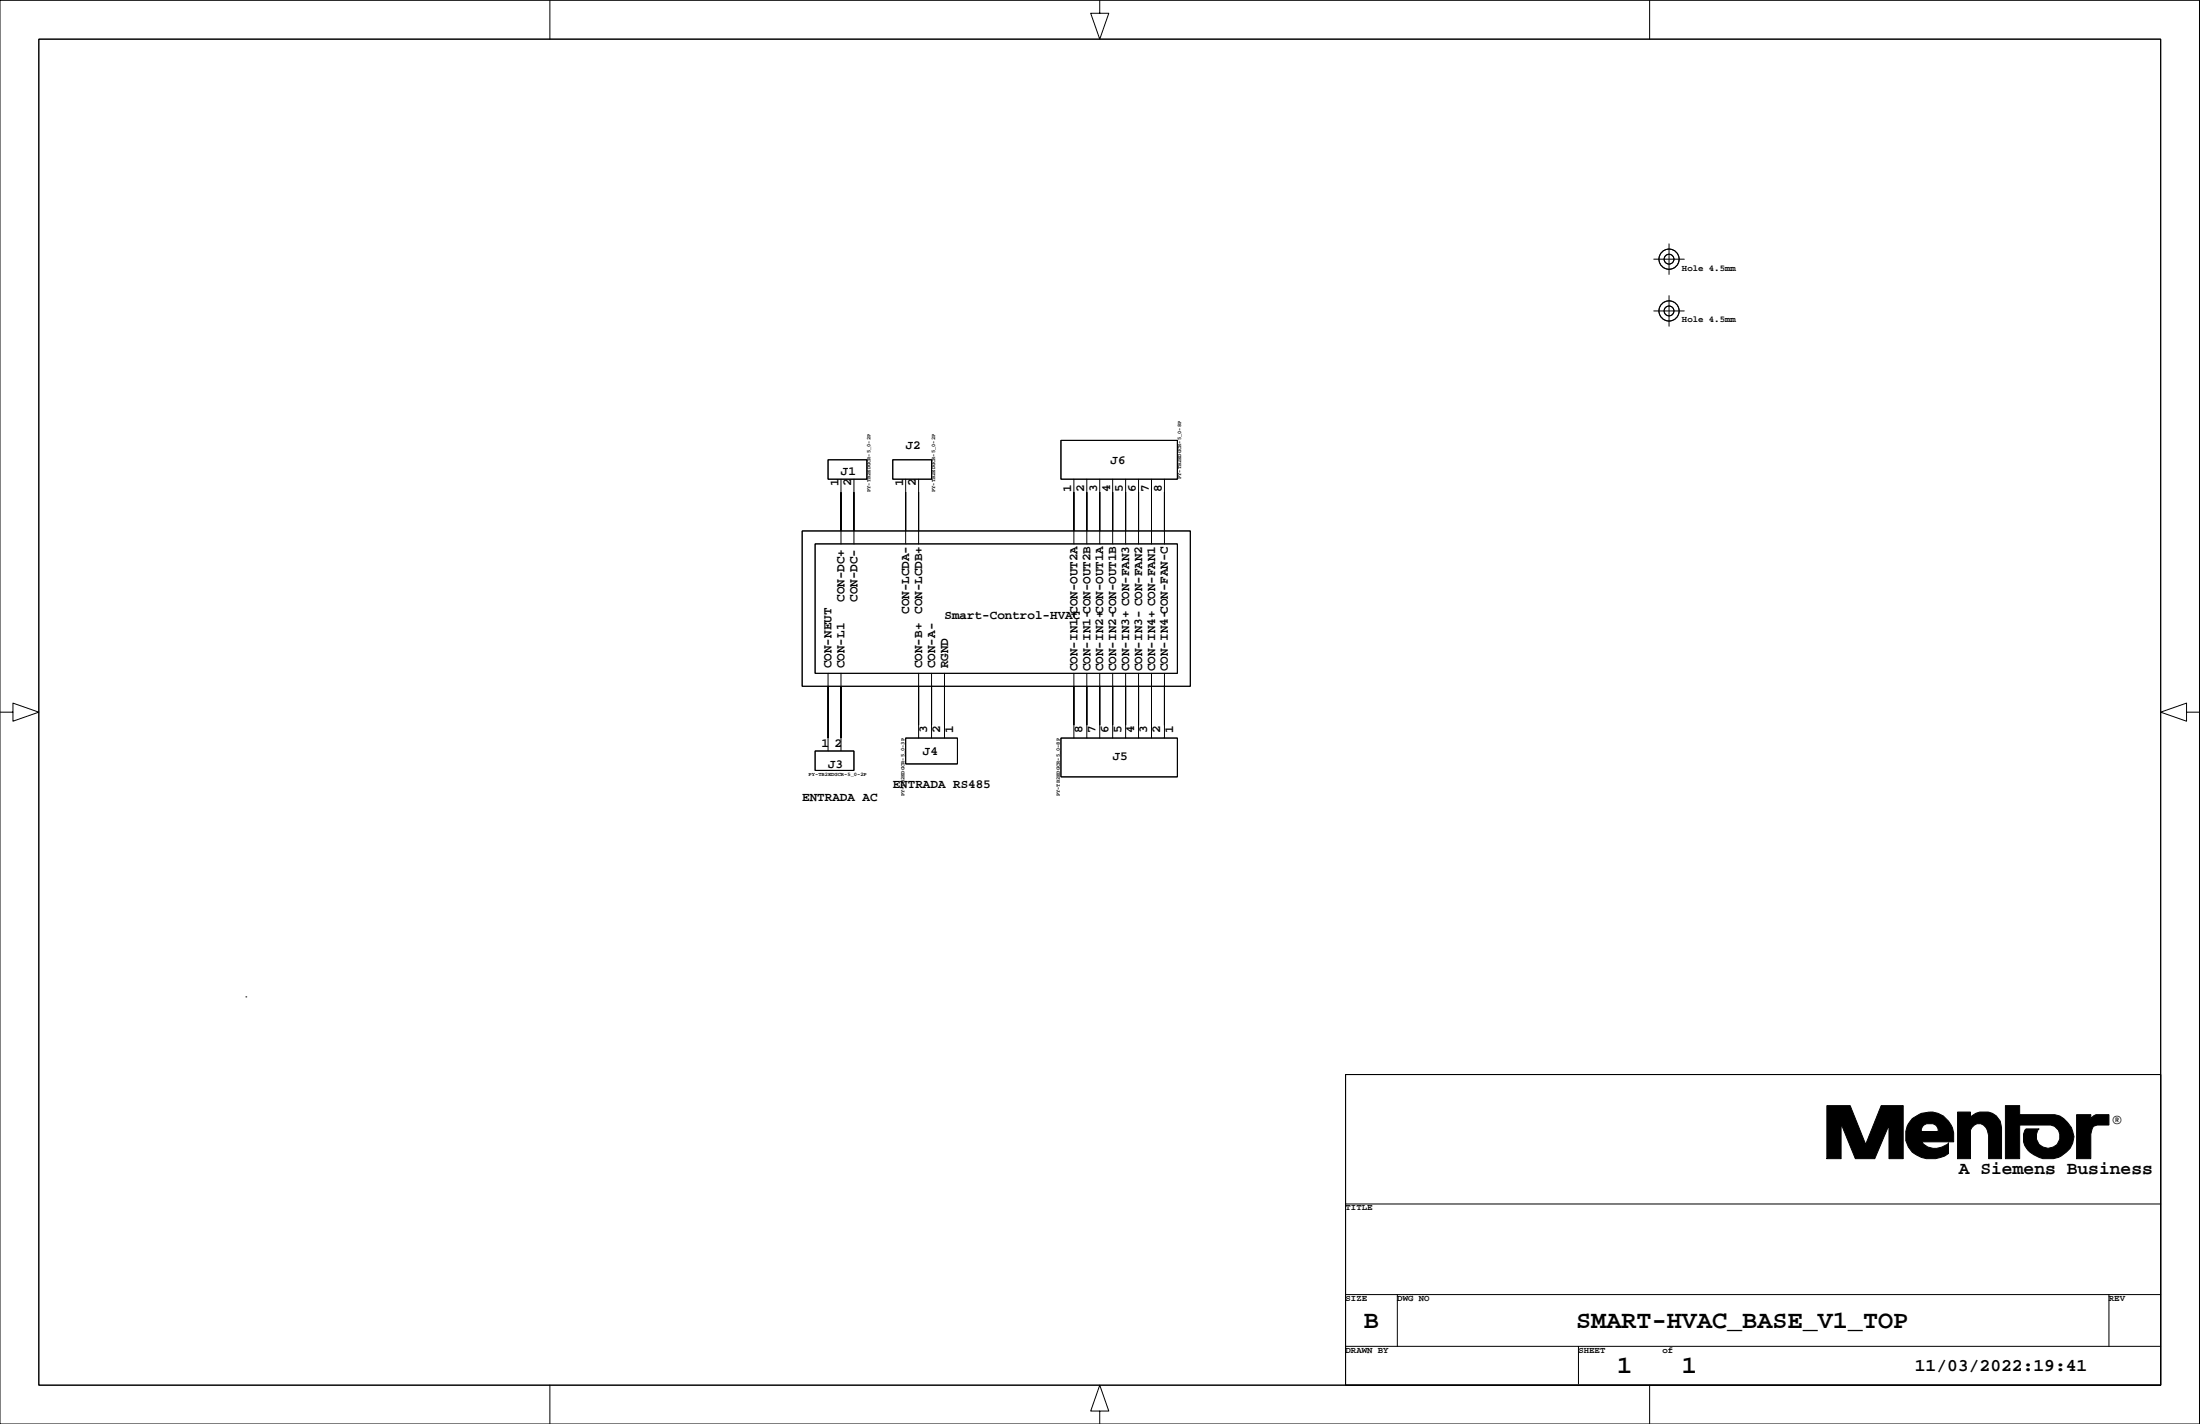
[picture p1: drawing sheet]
<svg xmlns="http://www.w3.org/2000/svg" width="432mm" height="279mm" viewBox="0 0 432 279" stroke-linecap="round" stroke-linejoin="round" font-family="sans-serif">
<g fill="none" stroke="#000" stroke-width=".2">
<path d="M215.9 0v2.6h1.7l-1.7 5.1-1.8-5.1h1.8M0 .1h431.7v279.3h-431.7zM7.6 7.7h416.5v264.1h-416.5zM107.9 .1v7.6M323.8 .1v7.6M324.6 50.9h6M327.6 47.9v5.9M327.6 58v6M324.6 61h6M162.5 90.2h7.6v3.8h-7.6zM165.1 94v12.7M167.6 94v12.7"/>
<path d="M175.2 90.2h7.6v3.8h-7.6zM177.8 94v12.7M180.3 94v12.7M208.2 86.4h22.9v7.6h-22.9zM210.8 94v12.7M213.3 94v12.7M215.9 94v12.7M218.4 94v12.7M220.9 94v12.7M223.5 94v12.7M226 94v12.7M228.5 94v12.7"/>
<path d="M157.4 104.2h76.2v30.5h-76.2zM160 106.7h71.1v25.4h-71.1zM0 139.7h2.5v-1.7l5.1 1.7-5.1 1.8v-1.8M162.5 132.1v15.2M165.1 132.1v15.2M180.3 132.1v12.7M182.8 132.1v12.7M185.4 132.1v12.7M210.8 132.1v12.7M213.3 132.1v12.7M215.9 132.1v12.7M218.4 132.1v12.7"/>
<path d="M220.9 132.1v12.7M223.5 132.1v12.7M226 132.1v12.7M228.5 132.1v12.7M429.2 139.7v-1.7l-5.1 1.7 5.1 1.8v-1.8h2.6M160 147.3h7.6v3.9h-7.6zM177.8 144.8h10.1v5.1h-10.1zM208.2 144.8h22.9v7.6h-22.9zM48.2 195.6h.1M264.1 210.8h160v61h-160zM264.1 236.2h160M264.1 254h160"/>
<path d="M274.3 254v10.2M413.9 254v10.2M107.9 271.8v7.6M215.9 276.9h1.7l-1.7-5.1-1.8 5.1h1.8v2.5M264.1 264.2h160M309.8 264.2v7.3M323.8 271.8v7.6"/>
<circle cx="327.6" cy="50.9" r="1.98"/>
<circle cx="327.6" cy="50.9" r=".96"/>
<circle cx="327.6" cy="61" r=".96"/>
<circle cx="327.6" cy="61" r="1.98"/>
</g>
<g fill="#000" stroke="#000" stroke-width=".2">
<path d="M165.1 96.6v7.6z" fill-rule="evenodd"/>
<path d="M167.6 96.6v7.6z" fill-rule="evenodd"/>
<path d="M177.8 96.6v7.6z" fill-rule="evenodd"/>
<path d="M180.3 96.6v7.6z" fill-rule="evenodd"/>
<path d="M210.8 96.6v7.6z" fill-rule="evenodd"/>
<path d="M213.3 96.6v7.6z" fill-rule="evenodd"/>
<path d="M215.9 96.6v7.6z" fill-rule="evenodd"/>
<path d="M218.4 96.6v7.6z" fill-rule="evenodd"/>
<path d="M220.9 96.6v7.6z" fill-rule="evenodd"/>
<path d="M223.5 96.6v7.6z" fill-rule="evenodd"/>
<path d="M226 96.6v7.6z" fill-rule="evenodd"/>
<path d="M228.5 96.6v7.6z" fill-rule="evenodd"/>
<path d="M162.5 134.7v10.1z" fill-rule="evenodd"/>
<path d="M165.1 134.7v10.1z" fill-rule="evenodd"/>
<path d="M180.3 134.7v7.6z" fill-rule="evenodd"/>
<path d="M182.8 134.7v7.6z" fill-rule="evenodd"/>
<path d="M185.4 134.7v7.6z" fill-rule="evenodd"/>
<path d="M210.8 134.7v7.6z" fill-rule="evenodd"/>
<path d="M213.3 134.7v7.6z" fill-rule="evenodd"/>
<path d="M215.9 134.7v7.6z" fill-rule="evenodd"/>
<path d="M218.4 134.7v7.6z" fill-rule="evenodd"/>
<path d="M220.9 134.7v7.6z" fill-rule="evenodd"/>
<path d="M223.5 134.7v7.6z" fill-rule="evenodd"/>
<path d="M226 134.7v7.6z" fill-rule="evenodd"/>
<path d="M228.5 134.7v7.6z" fill-rule="evenodd"/>
<path d="M358.6 216.9h4.5l3.1 7.6 3-7.6h4.3v10.4h-2.7v-6.6l-2.8 6.6h-3.8l-2.8-6.8v6.8h-2.8z" fill-rule="evenodd"/>
<path d="M375.3 219.5a4.9 4.9 0 0 1 7.9 1.7l.3 1.1v1.7h-6.4v-2h3.3a1.36 1.36 0 0 0-1-1.5h-1.3l-.7 .5-.3 .5v2.5a3.7 3.7 0 0 0 5.3 .3v2a5.9 5.9 0 0 1-7.1-.2 4.8 4.8 0 0 1 0-6.6z" fill-rule="evenodd"/>
<path d="M384.2 218.2h2.6v1a3.7 3.7 0 0 1 5.8 .8l.2 1.2v6.1h-2.5v-4.5a2.16 2.16 0 0 0-2.3-2.3 2.34 2.34 0 0 0-1.2 1.3v5.5h-2.6z" fill-rule="evenodd"/>
<path d="M393.6 216.9h2.8v1.8h6.9a4.6 4.6 0 0 1 3.5 3.3 3.7 3.7 0 0 1-1.3 4.1 5.3 5.3 0 0 1-8.1-1.3 3 3 0 0 1 .3-3.3h2.5a2.31 2.31 0 0 0 .6 3.5 2.31 2.31 0 0 0 3.3-1.1 2.31 2.31 0 0 0-1.6-3.2h-6.1v6.6h-2.8z" fill-rule="evenodd"/>
<path d="M407.6 218.7h2.8v.8l.5-.5 .5-.3h2.5v2h-2.3l-.7 .3-.3 .5-.2 1v4.8h-2.8z" fill-rule="evenodd"/>
</g>
<g font-size="4.9">
<text x="267.7" y="260.5">B</text>
<text x="309.4" y="260.5">SMART-HVAC_BASE_V1_TOP</text>
<text x="317.4" y="269.4">1</text>
<text x="330.1" y="269.4">1</text>
</g>
<g font-size="3.5">
<text x="384.5" y="230.3">A Siemens Business</text>
<text x="375.8" y="269">11/03/2022:19:41</text>
</g>
<text font-size="2.8" x="414.7" y="220.5">®</text>
<g font-size="2.5">
<text x="177.8" y="88.1">J2</text>
<text x="164.5" y="95.3" transform="rotate(-90 164.5 95.3)">1</text>
<text x="165.1" y="93.2">J1</text>
<text x="167.1" y="95.3" transform="rotate(-90 167.1 95.3)">2</text>
<text x="177.2" y="95.3" transform="rotate(-90 177.2 95.3)">1</text>
<text x="179.8" y="95.3" transform="rotate(-90 179.8 95.3)">2</text>
<text x="218" y="91">J6</text>
<text x="210.3" y="96.6" transform="rotate(-90 210.3 96.6)">1</text>
<text x="212.8" y="96.6" transform="rotate(-90 212.8 96.6)">2</text>
<text x="215.3" y="96.6" transform="rotate(-90 215.3 96.6)">3</text>
<text x="217.9" y="96.6" transform="rotate(-90 217.9 96.6)">4</text>
<text x="220.4" y="96.6" transform="rotate(-90 220.4 96.6)">5</text>
<text x="223" y="96.6" transform="rotate(-90 223 96.6)">6</text>
<text x="225.5" y="96.6" transform="rotate(-90 225.5 96.6)">7</text>
<text x="228" y="96.6" transform="rotate(-90 228 96.6)">8</text>
<text x="165.8" y="118.1" transform="rotate(-90 165.8 118.1)">CON-DC+</text>
<text x="168.3" y="118.1" transform="rotate(-90 168.3 118.1)">CON-DC-</text>
<text x="178.5" y="120.5" transform="rotate(-90 178.5 120.5)">CON-LCDA-</text>
<text x="181" y="120.5" transform="rotate(-90 181 120.5)">CON-LCDB+</text>
<text x="185.4" y="121.5">Smart-Control-HVAC</text>
<text x="163.2" y="131.1" transform="rotate(-90 163.2 131.1)">CON-NEUT</text>
<text x="165.8" y="131.1" transform="rotate(-90 165.8 131.1)">CON-L1</text>
<text x="181" y="131.1" transform="rotate(-90 181 131.1)">CON-B+</text>
<text x="183.5" y="131.1" transform="rotate(-90 183.5 131.1)">CON-A-</text>
<text x="186.1" y="131.1" transform="rotate(-90 186.1 131.1)">RGND</text>
<text x="211.5" y="131.7" transform="rotate(-90 211.5 131.7)">CON-IN1+CON-OUT2A</text>
<text x="214" y="131.7" transform="rotate(-90 214 131.7)">CON-IN1-CON-OUT2B</text>
<text x="216.5" y="131.7" transform="rotate(-90 216.5 131.7)">CON-IN2+CON-OUT1A</text>
<text x="219.1" y="131.7" transform="rotate(-90 219.1 131.7)">CON-IN2-CON-OUT1B</text>
<text x="221.6" y="131.7" transform="rotate(-90 221.6 131.7)">CON-IN3+ CON-FAN3</text>
<text x="224.2" y="131.7" transform="rotate(-90 224.2 131.7)">CON-IN3- CON-FAN2</text>
<text x="226.7" y="131.7" transform="rotate(-90 226.7 131.7)">CON-IN4+ CON-FAN1</text>
<text x="229.2" y="131.7" transform="rotate(-90 229.2 131.7)">CON-IN4-CON-FAN-C</text>
<text x="182" y="143.8" transform="rotate(-90 182 143.8)">3</text>
<text x="184.5" y="143.8" transform="rotate(-90 184.5 143.8)">2</text>
<text x="187.1" y="143.8" transform="rotate(-90 187.1 143.8)">1</text>
<text x="212.5" y="143.8" transform="rotate(-90 212.5 143.8)">8</text>
<text x="215" y="143.8" transform="rotate(-90 215 143.8)">7</text>
<text x="217.6" y="143.8" transform="rotate(-90 217.6 143.8)">6</text>
<text x="220.1" y="143.8" transform="rotate(-90 220.1 143.8)">5</text>
<text x="222.6" y="143.8" transform="rotate(-90 222.6 143.8)">4</text>
<text x="225.2" y="143.8" transform="rotate(-90 225.2 143.8)">3</text>
<text x="227.7" y="143.8" transform="rotate(-90 227.7 143.8)">2</text>
<text x="230.3" y="143.8" transform="rotate(-90 230.3 143.8)">1</text>
<text x="161.3" y="146.5">1</text>
<text x="163.8" y="146.5">2</text>
<text x="181.1" y="148.2">J4</text>
<text x="218.4" y="149.1">J5</text>
<text x="162.5" y="150.7">J3</text>
<text x="175.2" y="154.5">ENTRADA RS485</text>
<text x="157.4" y="157.1">ENTRADA AC</text>
</g>
<g font-size="1.8">
<text x="330.1" y="53.1">Hole 4.5mm</text>
<text x="330.1" y="63.2">Hole 4.5mm</text>
<text x="264.1" y="237.5">TITLE</text>
<text x="264.1" y="255.2">SIZE</text>
<text x="274.3" y="255.2">DWG NO</text>
<text x="413.9" y="255.2">REV</text>
<text x="264.1" y="265.4">DRAWN BY</text>
<text x="309.8" y="265.4">SHEET</text>
<text x="326.3" y="265.4">of</text>
</g>
<g font-size="1.1">
<text x="231.8" y="94" transform="rotate(-90 231.8 94)">PY-TB2EDGCR-5_0-8P</text>
<text x="170.9" y="96.6" transform="rotate(-90 170.9 96.6)">PY-TB2EDGCR-5_0-2P</text>
<text x="183.6" y="96.6" transform="rotate(-90 183.6 96.6)">PY-TB2EDGCR-5_0-2P</text>
<text x="158.7" y="152.2">PY-TB2EDGCR-5_0-2P</text>
<text x="177.5" y="156.2" transform="rotate(-90 177.5 156.2)">PY-TB2EDGCR-5_0-3P</text>
<text x="208" y="156.2" transform="rotate(-90 208 156.2)">PY-TB2EDGCR-5_0-8P</text>
</g>
</svg>
